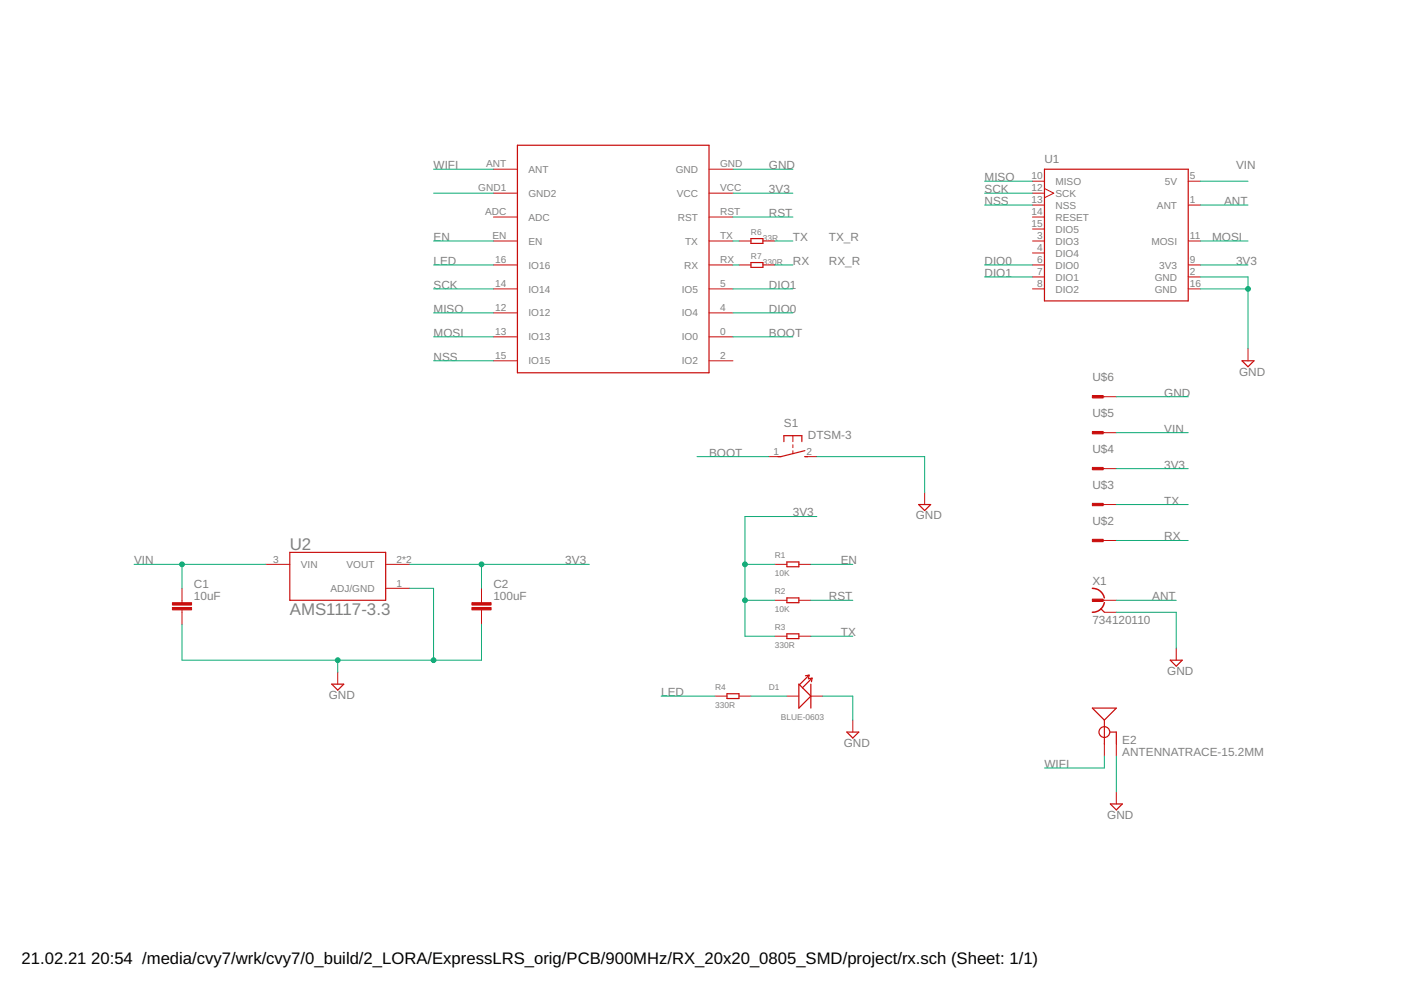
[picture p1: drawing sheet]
<svg xmlns="http://www.w3.org/2000/svg" width="297mm" height="210mm" viewBox="0 0 297 210" stroke-linecap="round" stroke-linejoin="round" font-family="sans-serif">
<g fill="none" stroke="#c90d0c" stroke-width=".25">
<path d="M109.7 30.8h40.6v48.2h-40.6zM221.4 35.9h30.5v27.9h-30.5zM159.2 50.6h2.6v1h-2.6zM159.2 55.7h2.6v1h-2.6zM263.3 76.5h2.6l-1.3 1.3zM166.2 93.6v-1.2h3.8v1.2M170.6 95.5l-5 1.3h-.7M170.6 96.8h.7M61.4 117.1h20.4v10.2h-20.4zM166.8 119.1h2.6v1.1h-2.6zM194.8 107h2.5l-1.3 1.2zM166.8 126.8h2.6v1h-2.6z"/>
<path d="M166.8 134.4h2.6v1h-2.6zM233.4 129.1l.7 .7M248.1 140h2.6l-1.3 1.2zM70.3 145.1h2.6l-1.3 1.2zM154.1 147.1h2.6v1h-2.6zM169.4 145.1l2.5 2.5-2.5 2.5zM171.5 143.2l-2 2M171.5 143.2l-.7 .1M171.5 143.2l-.1 .7 .8-.1M171.9 145.1v5M172.2 143.8l-2.1 2M172.2 143.8l-.2 .7"/>
<path d="M179.5 155.2h2.6l-1.3 1.3zM231.6 150.1h5.1l-2.6 2.6zM234.1 152.7v5.1M235.4 155.2h1.3v2.6M235.4 170.5h2.6l-1.3 1.2z"/>
<circle cx="234.1" cy="155.2" r="1.14"/>
</g>
<g fill="none" stroke="#c90d0c" stroke-width=".21">
<path d="M104.6 35.9h5.1M150.3 35.9h5.1M218.9 38.4h2.5M221.4 40l2 1-2 .9M251.9 38.4h2.6M104.6 51.1h5.1M104.6 41h5.1M104.6 56.2h5.1M104.6 46h5.1M150.3 51.1h5.1M150.3 41h5.1M150.3 56.2h5.1"/>
<path d="M150.3 46h5.1M156.7 51.1h2.5M156.7 56.2h2.5M161.8 51.1h2.5M161.8 56.2h2.5M218.9 51.1h2.5M218.9 41h2.5M218.9 56.2h2.5M218.9 46h2.5M218.9 43.5h2.5M218.9 48.6h2.5M218.9 53.6h2.5"/>
<path d="M218.9 58.7h2.5M251.9 51.1h2.6M251.9 56.2h2.6M251.9 43.5h2.6M251.9 58.7h2.6M104.6 61.3h5.1M104.6 71.4h5.1M104.6 66.3h5.1M104.6 76.5h5.1M150.3 61.3h5.1M150.3 71.4h5.1M150.3 66.3h5.1"/>
<path d="M150.3 76.5h5.1M218.9 61.3h2.5M251.9 61.3h2.6M264.6 74v2.5M163 96.8h2.6M168.1 92.4v1.2M168.1 94.3v.6M168.1 95.5v.7M170.6 96.8h2.6M233.6 99.4h3.1M233.6 91.7h3.1M233.6 84.1h3.1"/>
<path d="M56.4 119.7h5M81.8 119.7h5M164.3 119.7h2.5M169.4 119.7h2.5M196 104.4v2.6M233.6 114.6h3.1M233.6 107h3.1M38.6 124.7v3.1M38.6 129.3v3.1M81.8 124.7h5M102.1 124.7v3.1M102.1 129.3v3.1"/>
<path d="M164.3 127.3h2.5M164.3 134.9h2.5M169.4 127.3h2.5M169.4 134.9h2.5M233.6 127.3h3.1M234.1 129.8h2.6M249.4 137.4v2.6M71.6 142.5v2.6M151.6 147.6h2.5M156.7 147.6h2.5M166.8 147.6h2.6M171.9 147.6h2.6"/>
<path d="M180.8 152.7v2.5M234.1 157.8v2.5M236.7 157.8v2.5M236.7 167.9v2.6"/>
</g>
<path d="M231.6 124.7a2.6 2.6 0 0 1 2.5 2.1M234.1 127.8a2.54 2.54 0 0 1-2.5 2" fill="none" stroke="#c90d0c" stroke-width=".32"/>
<g fill="#c90d0c" stroke="#c90d0c" stroke-width=".21">
<path d="M231.6 127h2.3v.5h-2.3z"/>
<path d="M36.6 128.8h4v.5h-4z"/>
<path d="M36.6 127.8h4v.5h-4z"/>
<path d="M100.1 128.8h4v.5h-4z"/>
<path d="M100.1 127.8h4v.5h-4z"/>
<path d="M231.6 114.3h2.3v.6h-2.3z"/>
<path d="M231.6 106.7h2.3v.5h-2.3z"/>
<path d="M231.6 99.1h2.3v.5h-2.3z"/>
<path d="M231.6 91.5h2.3v.5h-2.3z"/>
<path d="M231.6 83.9h2.3v.5h-2.3z"/>
</g>
<g fill="none" stroke="#0dab76" stroke-width=".21">
<path d="M91.9 35.9h12.7M155.4 35.9h12.7M208.7 38.4h10.2M254.5 38.4h10.1M91.9 56.2h12.7M91.9 41h12.7M91.9 51.1h12.7M155.4 56.2h1.3M155.4 41h12.7M155.4 51.1h1.3M155.4 46h12.7M164.3 56.2h3.8"/>
<path d="M164.3 51.1h3.8M208.7 43.5h10.2M208.7 58.7h10.2M208.7 56.2h10.2M208.7 41h10.2M254.5 43.5h10.1M254.5 58.7h10.1v15.3M254.5 56.2h10.1M254.5 51.1h10.1M91.9 66.3h12.7M91.9 76.5h12.7M91.9 61.3h12.7"/>
<path d="M91.9 71.4h12.7M155.4 66.3h12.7M155.4 61.3h12.7M155.4 71.4h12.7M254.5 61.3h10.1M147.8 96.8h15.2M173.2 96.8h22.8v7.6M236.7 99.4h15.2M236.7 84.1h15.2M236.7 91.7h15.2M28.4 119.7h28M38.6 119.7v5"/>
<path d="M86.8 119.7h38.1M102.1 119.7v5M157.9 119.7h6.4M171.9 119.7h8.9M173.2 109.5h-15.3v25.4h6.4M236.7 107h15.2M236.7 114.6h15.2M38.6 132.4v7.6h63.5v-7.6M71.6 140v2.5M86.8 124.7h5.1v15.3M157.9 127.3h6.4M171.9 134.9h8.9"/>
<path d="M171.9 127.3h8.9M236.7 127.3h12.7M236.7 129.8h12.7v7.6M140.2 147.6h11.4M159.2 147.6h7.6M174.5 147.6h6.3v5.1M234.1 160.3v2.5h-12.7M236.7 160.3v7.6"/>
</g>
<g fill="#0dab76" stroke="#0dab76" stroke-width=".21">
<circle cx="157.9" cy="119.7" r=".51"/>
<circle cx="157.9" cy="127.3" r=".51"/>
<circle cx="102.1" cy="119.7" r=".51"/>
<circle cx="264.6" cy="61.3" r=".51"/>
<circle cx="71.6" cy="140" r=".51"/>
<circle cx="91.9" cy="140" r=".51"/>
<circle cx="38.6" cy="119.7" r=".51"/>
</g>
<g font-size="3.6" fill="#808080">
<text x="61.4" y="116.6">U2</text>
<text x="61.4" y="130.3">AMS1117-3.3</text>
</g>
<g font-size="3.5">
<text x="4.6" y="204.3">21.02.21</text>
<text x="19.3" y="204.3">20:54 /media/cvy7/wrk/cvy7/0_build/2_LORA/ExpressLRS_orig/PCB/900MHz/RX_20x20_0805_SMD/project/rx.sch (Sheet: 1/1)</text>
</g>
<g font-size="2.5" fill="#808080">
<text x="91.9" y="35.9">WIFI</text>
<text x="163" y="35.9">GND</text>
<text x="221.4" y="34.6">U1</text>
<text x="262.1" y="35.9">VIN</text>
<text x="163" y="40.9">3V3</text>
<text x="208.7" y="38.4">MISO</text>
<text x="208.7" y="40.9">SCK</text>
<text x="163" y="46">RST</text>
<text x="208.7" y="43.5">NSS</text>
<text x="259.5" y="43.5">ANT</text>
<text x="91.9" y="51.1">EN</text>
<text x="168.1" y="51.1">TX</text>
<text x="175.7" y="51.1">TX_R</text>
<text x="257" y="51.1">MOSI</text>
<text x="91.9" y="56.2">LED</text>
<text x="168.1" y="56.2">RX</text>
<text x="175.7" y="56.2">RX_R</text>
<text x="208.7" y="58.7">DIO1</text>
<text x="208.7" y="56.2">DIO0</text>
<text x="262.1" y="56.2">3V3</text>
<text x="91.9" y="61.3">SCK</text>
<text x="163" y="61.3">DIO1</text>
<text x="91.9" y="66.3">MISO</text>
<text x="91.9" y="71.4">MOSI</text>
<text x="163" y="66.3">DIO0</text>
<text x="163" y="71.4">BOOT</text>
<text x="91.9" y="76.5">NSS</text>
<text x="231.6" y="80.8">U$6</text>
<text x="262.7" y="79.7">GND</text>
<text x="231.6" y="88.4">U$5</text>
<text x="246.8" y="84.1">GND</text>
<text x="166.2" y="90.5">S1</text>
<text x="171.3" y="93">DTSM-3</text>
<text x="246.8" y="91.7">VIN</text>
<text x="150.3" y="96.8">BOOT</text>
<text x="231.6" y="96">U$4</text>
<text x="246.8" y="99.4">3V3</text>
<text x="231.6" y="103.7">U$3</text>
<text x="246.8" y="107">TX</text>
<text x="168.1" y="109.5">3V3</text>
<text x="194.1" y="110.1">GND</text>
<text x="231.6" y="111.3">U$2</text>
<text x="28.4" y="119.7">VIN</text>
<text x="119.9" y="119.7">3V3</text>
<text x="178.3" y="119.7">EN</text>
<text x="246.8" y="114.6">RX</text>
<text x="41.1" y="124.7">C1</text>
<text x="104.6" y="124.7">C2</text>
<text x="231.6" y="124">X1</text>
<text x="41.1" y="127.3">10uF</text>
<text x="104.6" y="127.3">100uF</text>
<text x="175.7" y="127.3">RST</text>
<text x="244.3" y="127.3">ANT</text>
<text x="178.3" y="134.9">TX</text>
<text x="231.6" y="132.4">734120110</text>
<text x="247.5" y="143.2">GND</text>
<text x="69.7" y="148.2">GND</text>
<text x="140.2" y="147.6">LED</text>
<text x="178.9" y="158.4">GND</text>
<text x="237.9" y="160.3">ANTENNATRACE-15.2MM</text>
<text x="237.9" y="157.8">E2</text>
<text x="221.4" y="162.8">WIFI</text>
<text x="234.8" y="173.6">GND</text>
</g>
<g font-size="2.1" fill="#808080">
<text x="103.1" y="35.5">ANT</text>
<text x="152.7" y="35.5">GND</text>
<text x="101.4" y="40.6">GND1</text>
<text x="112" y="41.7">GND2</text>
<text x="112" y="36.6">ANT</text>
<text x="143.3" y="36.6">GND</text>
<text x="143.5" y="41.7">VCC</text>
<text x="152.7" y="40.6">VCC</text>
<text x="218.7" y="38.1">10</text>
<text x="218.7" y="40.6">12</text>
<text x="223.8" y="39.2">MISO</text>
<text x="223.8" y="41.7">SCK</text>
<text x="247" y="39.2">5V</text>
<text x="252.3" y="38.1">5</text>
<text x="102.9" y="45.7">ADC</text>
<text x="112" y="46.8">ADC</text>
<text x="143.7" y="46.8">RST</text>
<text x="152.7" y="45.7">RST</text>
<text x="218.7" y="43.1">13</text>
<text x="218.7" y="45.7">14</text>
<text x="223.8" y="44.2">NSS</text>
<text x="223.8" y="46.8">RESET</text>
<text x="245.3" y="44.2">ANT</text>
<text x="252.3" y="43.1">1</text>
<text x="104.4" y="50.7">EN</text>
<text x="112" y="51.9">EN</text>
<text x="145.3" y="51.9">TX</text>
<text x="152.7" y="50.7">TX</text>
<text x="218.7" y="48.2">15</text>
<text x="219.9" y="50.7">3</text>
<text x="219.9" y="53.3">4</text>
<text x="223.8" y="49.3">DIO5</text>
<text x="223.8" y="51.9">DIO3</text>
<text x="244.1" y="51.9">MOSI</text>
<text x="252.3" y="50.7">11</text>
<text x="105" y="55.8">16</text>
<text x="112" y="56.9">IO16</text>
<text x="145" y="56.9">RX</text>
<text x="152.7" y="55.8">RX</text>
<text x="219.9" y="55.8">6</text>
<text x="219.9" y="58.4">7</text>
<text x="223.8" y="54.4">DIO4</text>
<text x="223.8" y="56.9">DIO0</text>
<text x="223.8" y="59.5">DIO1</text>
<text x="244.8" y="59.5">GND</text>
<text x="245.8" y="56.9">3V3</text>
<text x="252.3" y="55.8">9</text>
<text x="252.3" y="58.4">2</text>
<text x="105" y="60.9">14</text>
<text x="105" y="66">12</text>
<text x="112" y="62">IO14</text>
<text x="144.5" y="62">IO5</text>
<text x="152.7" y="66">4</text>
<text x="152.7" y="60.9">5</text>
<text x="219.9" y="60.9">8</text>
<text x="223.8" y="62">DIO2</text>
<text x="244.8" y="62">GND</text>
<text x="252.3" y="60.9">16</text>
<text x="105" y="71.1">13</text>
<text x="112" y="67.1">IO12</text>
<text x="144.5" y="67.1">IO4</text>
<text x="152.7" y="71.1">0</text>
<text x="105" y="76.1">15</text>
<text x="112" y="72.2">IO13</text>
<text x="112" y="77.3">IO15</text>
<text x="144.5" y="77.3">IO2</text>
<text x="144.5" y="72.2">IO0</text>
<text x="152.7" y="76.1">2</text>
<text x="164" y="96.5">1</text>
<text x="171" y="96.5">2</text>
<text x="57.9" y="119.3">3</text>
<text x="84.1" y="119.3">2*2</text>
<text x="63.8" y="120.4">VIN</text>
<text x="70" y="125.5">ADJ/GND</text>
<text x="73.5" y="120.4">VOUT</text>
<text x="84.1" y="124.4">1</text>
</g>
<g font-size="1.8" fill="#808080">
<text x="159.2" y="49.8">R6</text>
<text x="161.8" y="51.1">33R</text>
<text x="159.2" y="54.9">R7</text>
<text x="161.8" y="56.2">330R</text>
<text x="164.3" y="118.4">R1</text>
<text x="164.3" y="122.2">10K</text>
<text x="164.3" y="129.8">10K</text>
<text x="164.3" y="126">R2</text>
<text x="164.3" y="137.4">330R</text>
<text x="164.3" y="133.6">R3</text>
<text x="151.6" y="146.3">R4</text>
<text x="163" y="146.3">D1</text>
<text x="151.6" y="150.1">330R</text>
<text x="165.6" y="152.7">BLUE-0603</text>
</g>
</svg>
